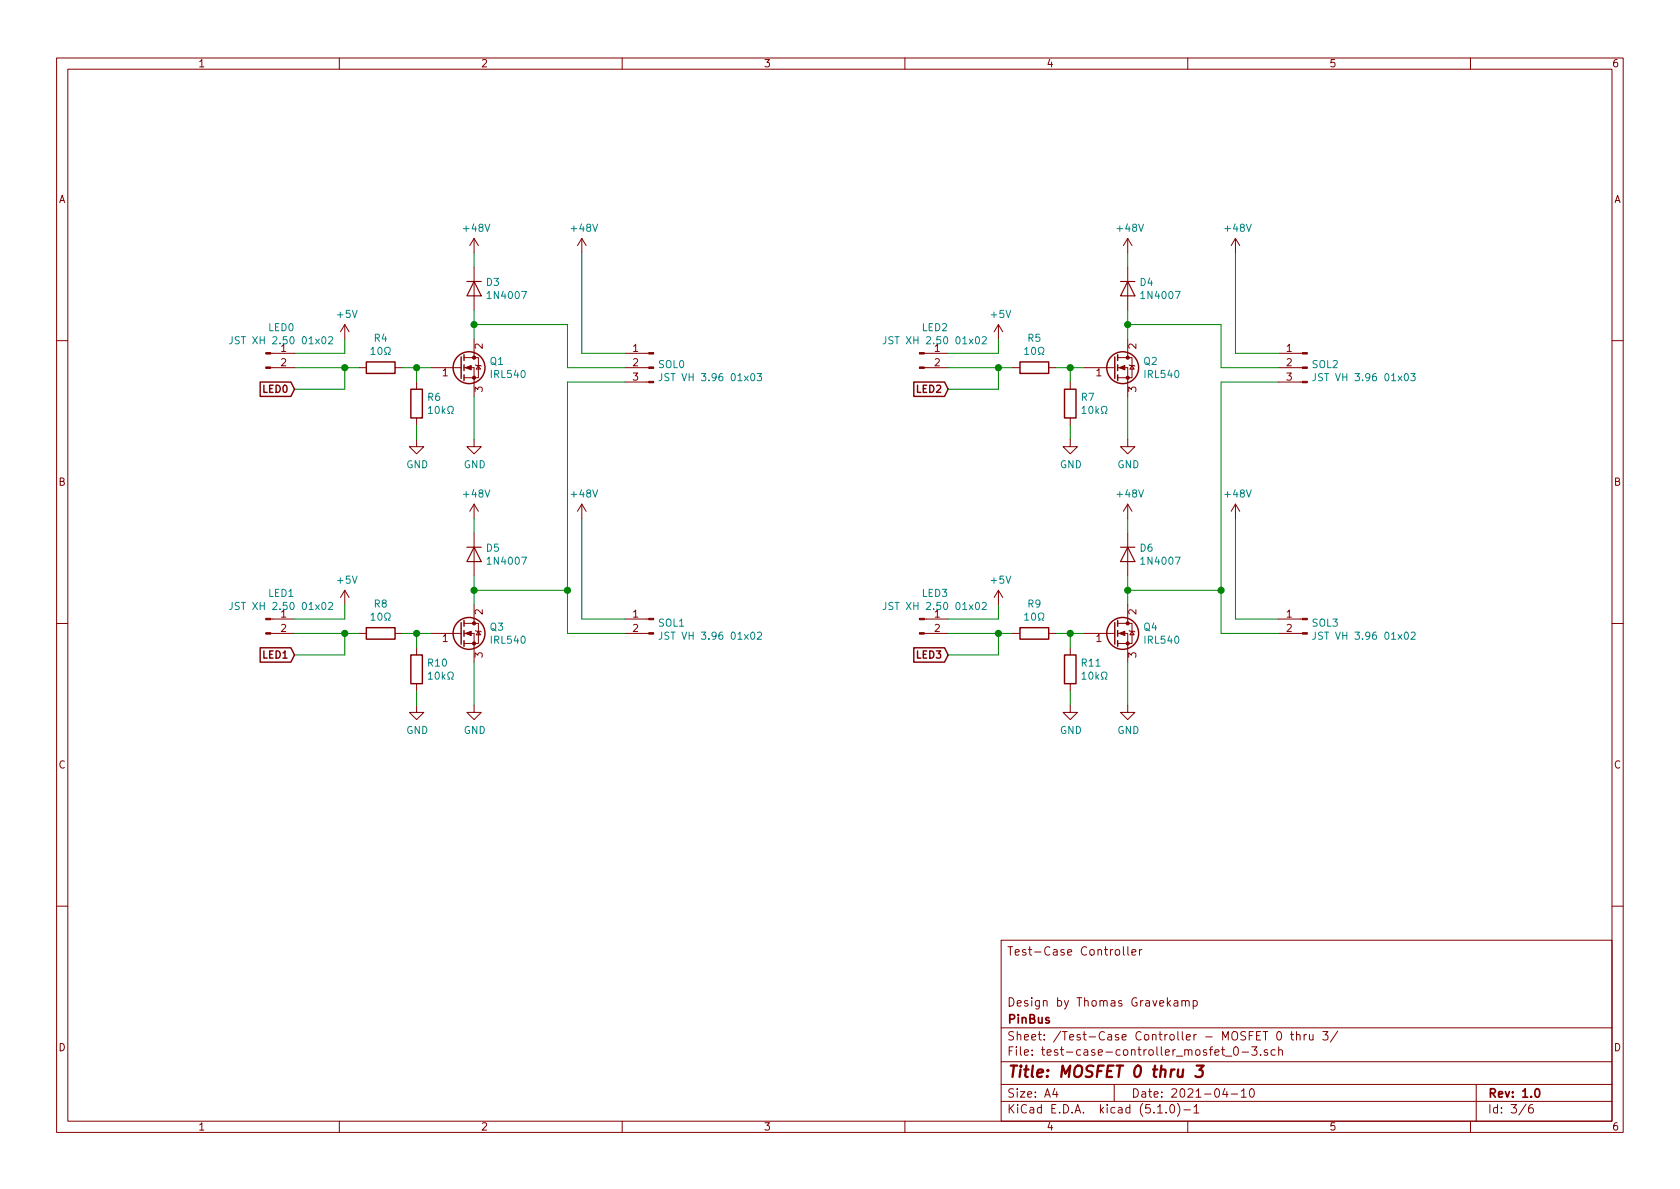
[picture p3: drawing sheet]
EESchema Schematic File Version 4
LIBS:test-case-controller-cache
EELAYER 29 0
EELAYER END
$Descr A4 11693 8268
encoding utf-8
Sheet 3 6
Title "MOSFET 0 thru 3"
Date "2021-04-10"
Rev "1.0"
Comp "PinBus"
Comment1 "Design by Thomas Gravekamp"
Comment2 ""
Comment3 ""
Comment4 "Test-Case Controller"
$EndDescr
$Comp
L Device:Q_NMOS_GDS Q?
U 1 1
P 3200 2550
AR Path="/605AEFDD/6078393D" Ref="Q?"  Part="1" 
AR Path="/6076D1AF/6078393D" Ref="Q1"  Part="1" 
F 0 "Q1" H 3406 2596 50  0000 L CNN
F 1 "IRL540" H 3406 2505 50  0000 L CNN
F 2 "Package_TO_SOT_THT:TO-220-3_Horizontal_TabDown" H 3400 2650 50  0001 C CNN
F 3 "~" H 3200 2550 50  0001 C CNN
	1    3200 2550
	1    0    0    -1  
$EndComp
$Comp
L Device:D D?
U 1 1
P 3300 2000
AR Path="/605AEFDD/60783943" Ref="D?"  Part="1" 
AR Path="/6076D1AF/60783943" Ref="D3"  Part="1" 
F 0 "D3" V 3254 2079 50  0000 L CNN
F 1 "1N4007" V 3345 2079 50  0000 L CNN
F 2 "Diode_SMD:D_SMA" H 3300 2000 50  0001 C CNN
F 3 "~" H 3300 2000 50  0001 C CNN
	1    3300 2000
	0    1    1    0   
$EndComp
$Comp
L Device:R R?
U 1 1
P 2650 2550
AR Path="/605AEFDD/60783949" Ref="R?"  Part="1" 
AR Path="/6076D1AF/60783949" Ref="R4"  Part="1" 
F 0 "R4" V 2443 2550 50  0000 C CNN
F 1 "10Ω" V 2534 2550 50  0000 C CNN
F 2 "Resistor_SMD:R_0603_1608Metric" V 2580 2550 50  0001 C CNN
F 3 "~" H 2650 2550 50  0001 C CNN
	1    2650 2550
	0    1    1    0   
$EndComp
$Comp
L Device:R R?
U 1 1
P 2900 2800
AR Path="/605AEFDD/6078394F" Ref="R?"  Part="1" 
AR Path="/6076D1AF/6078394F" Ref="R6"  Part="1" 
F 0 "R6" H 2970 2846 50  0000 L CNN
F 1 "10kΩ" H 2970 2755 50  0000 L CNN
F 2 "Resistor_SMD:R_0603_1608Metric" V 2830 2800 50  0001 C CNN
F 3 "~" H 2900 2800 50  0001 C CNN
	1    2900 2800
	1    0    0    -1  
$EndComp
$Comp
L power:+5V #PWR?
U 1 1
P 2400 2350
AR Path="/605AEFDD/60783955" Ref="#PWR?"  Part="1" 
AR Path="/6076D1AF/60783955" Ref="#PWR025"  Part="1" 
F 0 "#PWR025" H 2400 2200 50  0001 C CNN
F 1 "+5V" H 2415 2523 50  0000 C CNN
F 2 "" H 2400 2350 50  0001 C CNN
F 3 "" H 2400 2350 50  0001 C CNN
	1    2400 2350
	1    0    0    -1  
$EndComp
Wire Wire Line
	2050 2450 2400 2450
Wire Wire Line
	2400 2450 2400 2350
Wire Wire Line
	2500 2550 2400 2550
Wire Wire Line
	2050 2700 2400 2700
Wire Wire Line
	2400 2700 2400 2550
Connection ~ 2400 2550
Wire Wire Line
	2400 2550 2050 2550
Wire Wire Line
	2800 2550 2900 2550
Wire Wire Line
	2900 2650 2900 2550
Connection ~ 2900 2550
Wire Wire Line
	2900 2550 3000 2550
$Comp
L power:GND #PWR?
U 1 1
P 2900 3050
AR Path="/605AEFDD/60783966" Ref="#PWR?"  Part="1" 
AR Path="/6076D1AF/60783966" Ref="#PWR027"  Part="1" 
F 0 "#PWR027" H 2900 2800 50  0001 C CNN
F 1 "GND" H 2905 2877 50  0000 C CNN
F 2 "" H 2900 3050 50  0001 C CNN
F 3 "" H 2900 3050 50  0001 C CNN
	1    2900 3050
	1    0    0    -1  
$EndComp
Wire Wire Line
	2900 3050 2900 2950
$Comp
L power:GND #PWR?
U 1 1
P 3300 3050
AR Path="/605AEFDD/6078396D" Ref="#PWR?"  Part="1" 
AR Path="/6076D1AF/6078396D" Ref="#PWR028"  Part="1" 
F 0 "#PWR028" H 3300 2800 50  0001 C CNN
F 1 "GND" H 3305 2877 50  0000 C CNN
F 2 "" H 3300 3050 50  0001 C CNN
F 3 "" H 3300 3050 50  0001 C CNN
	1    3300 3050
	1    0    0    -1  
$EndComp
Wire Wire Line
	3300 3050 3300 2750
Wire Wire Line
	3300 2150 3300 2250
$Comp
L power:+48V #PWR?
U 1 1
P 3300 1750
AR Path="/605AEFDD/60783975" Ref="#PWR?"  Part="1" 
AR Path="/6076D1AF/60783975" Ref="#PWR021"  Part="1" 
F 0 "#PWR021" H 3300 1600 50  0001 C CNN
F 1 "+48V" H 3315 1923 50  0000 C CNN
F 2 "" H 3300 1750 50  0001 C CNN
F 3 "" H 3300 1750 50  0001 C CNN
	1    3300 1750
	1    0    0    -1  
$EndComp
Wire Wire Line
	3300 1850 3300 1750
Wire Wire Line
	3950 2550 3950 2250
Wire Wire Line
	3950 2250 3300 2250
Connection ~ 3300 2250
Wire Wire Line
	3300 2250 3300 2350
$Comp
L power:+48V #PWR?
U 1 1
P 4050 1750
AR Path="/605AEFDD/60783980" Ref="#PWR?"  Part="1" 
AR Path="/6076D1AF/60783980" Ref="#PWR022"  Part="1" 
F 0 "#PWR022" H 4050 1600 50  0001 C CNN
F 1 "+48V" H 4065 1923 50  0000 C CNN
F 2 "" H 4050 1750 50  0001 C CNN
F 3 "" H 4050 1750 50  0001 C CNN
	1    4050 1750
	1    0    0    -1  
$EndComp
Wire Wire Line
	4050 2450 4050 1750
$Comp
L Connector:Conn_01x02_Male J?
U 1 1
P 1850 4300
AR Path="/605AEFDD/60783987" Ref="J?"  Part="1" 
AR Path="/6076D1AF/60783987" Ref="LED1"  Part="1" 
F 0 "LED1" H 1958 4481 50  0000 C CNN
F 1 "JST XH 2.50 01x02" H 1958 4390 50  0000 C CNN
F 2 "Connector_JST:JST_XH_B2B-XH-A_1x02_P2.50mm_Vertical" H 1850 4300 50  0001 C CNN
F 3 "~" H 1850 4300 50  0001 C CNN
	1    1850 4300
	1    0    0    -1  
$EndComp
$Comp
L Device:Q_NMOS_GDS Q?
U 1 1
P 3200 4400
AR Path="/605AEFDD/6078398D" Ref="Q?"  Part="1" 
AR Path="/6076D1AF/6078398D" Ref="Q3"  Part="1" 
F 0 "Q3" H 3406 4446 50  0000 L CNN
F 1 "IRL540" H 3406 4355 50  0000 L CNN
F 2 "Package_TO_SOT_THT:TO-220-3_Horizontal_TabDown" H 3400 4500 50  0001 C CNN
F 3 "~" H 3200 4400 50  0001 C CNN
	1    3200 4400
	1    0    0    -1  
$EndComp
$Comp
L Device:D D?
U 1 1
P 3300 3850
AR Path="/605AEFDD/60783993" Ref="D?"  Part="1" 
AR Path="/6076D1AF/60783993" Ref="D5"  Part="1" 
F 0 "D5" V 3254 3929 50  0000 L CNN
F 1 "1N4007" V 3345 3929 50  0000 L CNN
F 2 "Diode_SMD:D_SMA" H 3300 3850 50  0001 C CNN
F 3 "~" H 3300 3850 50  0001 C CNN
	1    3300 3850
	0    1    1    0   
$EndComp
$Comp
L Device:R R?
U 1 1
P 2650 4400
AR Path="/605AEFDD/60783999" Ref="R?"  Part="1" 
AR Path="/6076D1AF/60783999" Ref="R8"  Part="1" 
F 0 "R8" V 2443 4400 50  0000 C CNN
F 1 "10Ω" V 2534 4400 50  0000 C CNN
F 2 "Resistor_SMD:R_0603_1608Metric" V 2580 4400 50  0001 C CNN
F 3 "~" H 2650 4400 50  0001 C CNN
	1    2650 4400
	0    1    1    0   
$EndComp
$Comp
L Device:R R?
U 1 1
P 2900 4650
AR Path="/605AEFDD/6078399F" Ref="R?"  Part="1" 
AR Path="/6076D1AF/6078399F" Ref="R10"  Part="1" 
F 0 "R10" H 2970 4696 50  0000 L CNN
F 1 "10kΩ" H 2970 4605 50  0000 L CNN
F 2 "Resistor_SMD:R_0603_1608Metric" V 2830 4650 50  0001 C CNN
F 3 "~" H 2900 4650 50  0001 C CNN
	1    2900 4650
	1    0    0    -1  
$EndComp
$Comp
L power:+5V #PWR?
U 1 1
P 2400 4200
AR Path="/605AEFDD/607839A5" Ref="#PWR?"  Part="1" 
AR Path="/6076D1AF/607839A5" Ref="#PWR035"  Part="1" 
F 0 "#PWR035" H 2400 4050 50  0001 C CNN
F 1 "+5V" H 2415 4373 50  0000 C CNN
F 2 "" H 2400 4200 50  0001 C CNN
F 3 "" H 2400 4200 50  0001 C CNN
	1    2400 4200
	1    0    0    -1  
$EndComp
Wire Wire Line
	2050 4300 2400 4300
Wire Wire Line
	2400 4300 2400 4200
Wire Wire Line
	2500 4400 2400 4400
Wire Wire Line
	2050 4550 2400 4550
Wire Wire Line
	2400 4550 2400 4400
Connection ~ 2400 4400
Wire Wire Line
	2400 4400 2050 4400
Wire Wire Line
	2800 4400 2900 4400
Wire Wire Line
	2900 4500 2900 4400
Connection ~ 2900 4400
Wire Wire Line
	2900 4400 3000 4400
$Comp
L power:GND #PWR?
U 1 1
P 2900 4900
AR Path="/605AEFDD/607839B6" Ref="#PWR?"  Part="1" 
AR Path="/6076D1AF/607839B6" Ref="#PWR037"  Part="1" 
F 0 "#PWR037" H 2900 4650 50  0001 C CNN
F 1 "GND" H 2905 4727 50  0000 C CNN
F 2 "" H 2900 4900 50  0001 C CNN
F 3 "" H 2900 4900 50  0001 C CNN
	1    2900 4900
	1    0    0    -1  
$EndComp
Wire Wire Line
	2900 4900 2900 4800
$Comp
L power:GND #PWR?
U 1 1
P 3300 4900
AR Path="/605AEFDD/607839BD" Ref="#PWR?"  Part="1" 
AR Path="/6076D1AF/607839BD" Ref="#PWR038"  Part="1" 
F 0 "#PWR038" H 3300 4650 50  0001 C CNN
F 1 "GND" H 3305 4727 50  0000 C CNN
F 2 "" H 3300 4900 50  0001 C CNN
F 3 "" H 3300 4900 50  0001 C CNN
	1    3300 4900
	1    0    0    -1  
$EndComp
Wire Wire Line
	3300 4900 3300 4600
Wire Wire Line
	3300 4000 3300 4100
$Comp
L power:+48V #PWR?
U 1 1
P 3300 3600
AR Path="/605AEFDD/607839C5" Ref="#PWR?"  Part="1" 
AR Path="/6076D1AF/607839C5" Ref="#PWR031"  Part="1" 
F 0 "#PWR031" H 3300 3450 50  0001 C CNN
F 1 "+48V" H 3315 3773 50  0000 C CNN
F 2 "" H 3300 3600 50  0001 C CNN
F 3 "" H 3300 3600 50  0001 C CNN
	1    3300 3600
	1    0    0    -1  
$EndComp
Wire Wire Line
	3300 3700 3300 3600
Wire Wire Line
	4350 4400 3950 4400
Wire Wire Line
	3950 4400 3950 4100
Wire Wire Line
	3950 4100 3300 4100
Connection ~ 3300 4100
Wire Wire Line
	3300 4100 3300 4200
$Comp
L Connector:Conn_01x02_Male J?
U 1 1
P 6400 2450
AR Path="/605AEFDD/607839DF" Ref="J?"  Part="1" 
AR Path="/6076D1AF/607839DF" Ref="LED2"  Part="1" 
F 0 "LED2" H 6508 2631 50  0000 C CNN
F 1 "JST XH 2.50 01x02" H 6508 2540 50  0000 C CNN
F 2 "Connector_JST:JST_XH_B2B-XH-A_1x02_P2.50mm_Vertical" H 6400 2450 50  0001 C CNN
F 3 "~" H 6400 2450 50  0001 C CNN
	1    6400 2450
	1    0    0    -1  
$EndComp
$Comp
L Connector:Conn_01x02_Male J?
U 1 1
P 6400 4300
AR Path="/605AEFDD/60783A31" Ref="J?"  Part="1" 
AR Path="/6076D1AF/60783A31" Ref="LED3"  Part="1" 
F 0 "LED3" H 6508 4481 50  0000 C CNN
F 1 "JST XH 2.50 01x02" H 6508 4390 50  0000 C CNN
F 2 "Connector_JST:JST_XH_B2B-XH-A_1x02_P2.50mm_Vertical" H 6400 4300 50  0001 C CNN
F 3 "~" H 6400 4300 50  0001 C CNN
	1    6400 4300
	1    0    0    -1  
$EndComp
$Comp
L Connector:Conn_01x03_Male J?
U 1 1
P 4550 2550
AR Path="/605AEFDD/60783A89" Ref="J?"  Part="1" 
AR Path="/6076D1AF/60783A89" Ref="SOL0"  Part="1" 
F 0 "SOL0" H 4522 2574 50  0000 R CNN
F 1 "JST VH 3.96 01x03" H 4522 2483 50  0000 R CNN
F 2 "Connector_JST:JST_VH_B3P-VH_1x03_P3.96mm_Vertical" H 4550 2550 50  0001 C CNN
F 3 "~" H 4550 2550 50  0001 C CNN
	1    4550 2550
	-1   0    0    -1  
$EndComp
Wire Wire Line
	4050 2450 4350 2450
Wire Wire Line
	3950 2550 4350 2550
$Comp
L Connector:Conn_01x02_Male J?
U 1 1
P 1850 2450
AR Path="/605AEFDD/60783A91" Ref="J?"  Part="1" 
AR Path="/6076D1AF/60783A91" Ref="LED0"  Part="1" 
F 0 "LED0" H 1958 2631 50  0000 C CNN
F 1 "JST XH 2.50 01x02" H 1958 2540 50  0000 C CNN
F 2 "Connector_JST:JST_XH_B2B-XH-A_1x02_P2.50mm_Vertical" H 1850 2450 50  0001 C CNN
F 3 "~" H 1850 2450 50  0001 C CNN
	1    1850 2450
	1    0    0    -1  
$EndComp
Wire Wire Line
	4350 4300 4050 4300
Wire Wire Line
	4050 4300 4050 3600
$Comp
L power:+48V #PWR?
U 1 1
P 4050 3600
AR Path="/605AEFDD/607839D7" Ref="#PWR?"  Part="1" 
AR Path="/6076D1AF/607839D7" Ref="#PWR032"  Part="1" 
F 0 "#PWR032" H 4050 3450 50  0001 C CNN
F 1 "+48V" H 4065 3773 50  0000 C CNN
F 2 "" H 4050 3600 50  0001 C CNN
F 3 "" H 4050 3600 50  0001 C CNN
	1    4050 3600
	1    0    0    -1  
$EndComp
$Comp
L Connector:Conn_01x02_Male J?
U 1 1
P 4550 4300
AR Path="/605AEFDD/607839CC" Ref="J?"  Part="1" 
AR Path="/6076D1AF/607839CC" Ref="SOL1"  Part="1" 
F 0 "SOL1" H 4522 4274 50  0000 R CNN
F 1 "JST VH 3.96 01x02" H 4522 4183 50  0000 R CNN
F 2 "Connector_JST:JST_VH_B2P-VH_1x02_P3.96mm_Vertical" H 4550 4300 50  0001 C CNN
F 3 "~" H 4550 4300 50  0001 C CNN
	1    4550 4300
	-1   0    0    -1  
$EndComp
Wire Wire Line
	3950 4100 3950 2650
Wire Wire Line
	3950 2650 4350 2650
Connection ~ 3950 4100
Text GLabel 2050 2700 0    50   Input ~ 10
LED0
Text GLabel 2050 4550 0    50   Input ~ 10
LED1
Text GLabel 6600 2700 0    50   Input ~ 10
LED2
Text GLabel 6600 4550 0    50   Input ~ 10
LED3
Connection ~ 8500 4100
Wire Wire Line
	8500 2650 8900 2650
Wire Wire Line
	8500 4100 8500 2650
Wire Wire Line
	8900 4300 8600 4300
Wire Wire Line
	8600 4300 8600 3600
$Comp
L power:+48V #PWR?
U 1 1
P 8600 3600
AR Path="/605AEFDD/60783A81" Ref="#PWR?"  Part="1" 
AR Path="/6076D1AF/60783A81" Ref="#PWR034"  Part="1" 
F 0 "#PWR034" H 8600 3450 50  0001 C CNN
F 1 "+48V" H 8615 3773 50  0000 C CNN
F 2 "" H 8600 3600 50  0001 C CNN
F 3 "" H 8600 3600 50  0001 C CNN
	1    8600 3600
	1    0    0    -1  
$EndComp
$Comp
L Connector:Conn_01x02_Male J?
U 1 1
P 9100 4300
AR Path="/605AEFDD/60783A76" Ref="J?"  Part="1" 
AR Path="/6076D1AF/60783A76" Ref="SOL3"  Part="1" 
F 0 "SOL3" H 9072 4274 50  0000 R CNN
F 1 "JST VH 3.96 01x02" H 9072 4183 50  0000 R CNN
F 2 "Connector_JST:JST_VH_B2P-VH_1x02_P3.96mm_Vertical" H 9100 4300 50  0001 C CNN
F 3 "~" H 9100 4300 50  0001 C CNN
	1    9100 4300
	-1   0    0    -1  
$EndComp
$Comp
L Connector:Conn_01x03_Male J?
U 1 1
P 9100 2550
AR Path="/605AEFDD/607850CD" Ref="J?"  Part="1" 
AR Path="/6076D1AF/607850CD" Ref="SOL2"  Part="1" 
F 0 "SOL2" H 9072 2574 50  0000 R CNN
F 1 "JST VH 3.96 01x03" H 9072 2483 50  0000 R CNN
F 2 "Connector_JST:JST_VH_B3P-VH_1x03_P3.96mm_Vertical" H 9100 2550 50  0001 C CNN
F 3 "~" H 9100 2550 50  0001 C CNN
	1    9100 2550
	-1   0    0    -1  
$EndComp
Wire Wire Line
	7850 4100 7850 4200
Connection ~ 7850 4100
Wire Wire Line
	8500 4100 7850 4100
Wire Wire Line
	8500 4400 8500 4100
Wire Wire Line
	8900 4400 8500 4400
Wire Wire Line
	7850 3700 7850 3600
$Comp
L power:+48V #PWR?
U 1 1
P 7850 3600
AR Path="/605AEFDD/60783A6F" Ref="#PWR?"  Part="1" 
AR Path="/6076D1AF/60783A6F" Ref="#PWR033"  Part="1" 
F 0 "#PWR033" H 7850 3450 50  0001 C CNN
F 1 "+48V" H 7865 3773 50  0000 C CNN
F 2 "" H 7850 3600 50  0001 C CNN
F 3 "" H 7850 3600 50  0001 C CNN
	1    7850 3600
	1    0    0    -1  
$EndComp
Wire Wire Line
	7850 4000 7850 4100
Wire Wire Line
	7850 4900 7850 4600
$Comp
L power:GND #PWR?
U 1 1
P 7850 4900
AR Path="/605AEFDD/60783A67" Ref="#PWR?"  Part="1" 
AR Path="/6076D1AF/60783A67" Ref="#PWR040"  Part="1" 
F 0 "#PWR040" H 7850 4650 50  0001 C CNN
F 1 "GND" H 7855 4727 50  0000 C CNN
F 2 "" H 7850 4900 50  0001 C CNN
F 3 "" H 7850 4900 50  0001 C CNN
	1    7850 4900
	1    0    0    -1  
$EndComp
Wire Wire Line
	7450 4900 7450 4800
$Comp
L power:GND #PWR?
U 1 1
P 7450 4900
AR Path="/605AEFDD/60783A60" Ref="#PWR?"  Part="1" 
AR Path="/6076D1AF/60783A60" Ref="#PWR039"  Part="1" 
F 0 "#PWR039" H 7450 4650 50  0001 C CNN
F 1 "GND" H 7455 4727 50  0000 C CNN
F 2 "" H 7450 4900 50  0001 C CNN
F 3 "" H 7450 4900 50  0001 C CNN
	1    7450 4900
	1    0    0    -1  
$EndComp
Wire Wire Line
	7450 4400 7550 4400
Connection ~ 7450 4400
Wire Wire Line
	7450 4500 7450 4400
Wire Wire Line
	7350 4400 7450 4400
Wire Wire Line
	6950 4400 6600 4400
Connection ~ 6950 4400
Wire Wire Line
	6950 4550 6950 4400
Wire Wire Line
	6600 4550 6950 4550
Wire Wire Line
	7050 4400 6950 4400
Wire Wire Line
	6950 4300 6950 4200
Wire Wire Line
	6600 4300 6950 4300
$Comp
L power:+5V #PWR?
U 1 1
P 6950 4200
AR Path="/605AEFDD/60783A4F" Ref="#PWR?"  Part="1" 
AR Path="/6076D1AF/60783A4F" Ref="#PWR036"  Part="1" 
F 0 "#PWR036" H 6950 4050 50  0001 C CNN
F 1 "+5V" H 6965 4373 50  0000 C CNN
F 2 "" H 6950 4200 50  0001 C CNN
F 3 "" H 6950 4200 50  0001 C CNN
	1    6950 4200
	1    0    0    -1  
$EndComp
$Comp
L Device:R R?
U 1 1
P 7450 4650
AR Path="/605AEFDD/60783A49" Ref="R?"  Part="1" 
AR Path="/6076D1AF/60783A49" Ref="R11"  Part="1" 
F 0 "R11" H 7520 4696 50  0000 L CNN
F 1 "10kΩ" H 7520 4605 50  0000 L CNN
F 2 "Resistor_SMD:R_0603_1608Metric" V 7380 4650 50  0001 C CNN
F 3 "~" H 7450 4650 50  0001 C CNN
	1    7450 4650
	1    0    0    -1  
$EndComp
$Comp
L Device:R R?
U 1 1
P 7200 4400
AR Path="/605AEFDD/60783A43" Ref="R?"  Part="1" 
AR Path="/6076D1AF/60783A43" Ref="R9"  Part="1" 
F 0 "R9" V 6993 4400 50  0000 C CNN
F 1 "10Ω" V 7084 4400 50  0000 C CNN
F 2 "Resistor_SMD:R_0603_1608Metric" V 7130 4400 50  0001 C CNN
F 3 "~" H 7200 4400 50  0001 C CNN
	1    7200 4400
	0    1    1    0   
$EndComp
$Comp
L Device:D D?
U 1 1
P 7850 3850
AR Path="/605AEFDD/60783A3D" Ref="D?"  Part="1" 
AR Path="/6076D1AF/60783A3D" Ref="D6"  Part="1" 
F 0 "D6" V 7804 3929 50  0000 L CNN
F 1 "1N4007" V 7895 3929 50  0000 L CNN
F 2 "Diode_SMD:D_SMA" H 7850 3850 50  0001 C CNN
F 3 "~" H 7850 3850 50  0001 C CNN
	1    7850 3850
	0    1    1    0   
$EndComp
$Comp
L Device:Q_NMOS_GDS Q?
U 1 1
P 7750 4400
AR Path="/605AEFDD/60783A37" Ref="Q?"  Part="1" 
AR Path="/6076D1AF/60783A37" Ref="Q4"  Part="1" 
F 0 "Q4" H 7956 4446 50  0000 L CNN
F 1 "IRL540" H 7956 4355 50  0000 L CNN
F 2 "Package_TO_SOT_THT:TO-220-3_Horizontal_TabDown" H 7950 4500 50  0001 C CNN
F 3 "~" H 7750 4400 50  0001 C CNN
	1    7750 4400
	1    0    0    -1  
$EndComp
Wire Wire Line
	8600 2450 8600 1750
Wire Wire Line
	8900 2450 8600 2450
$Comp
L power:+48V #PWR?
U 1 1
P 8600 1750
AR Path="/605AEFDD/60783A29" Ref="#PWR?"  Part="1" 
AR Path="/6076D1AF/60783A29" Ref="#PWR024"  Part="1" 
F 0 "#PWR024" H 8600 1600 50  0001 C CNN
F 1 "+48V" H 8615 1923 50  0000 C CNN
F 2 "" H 8600 1750 50  0001 C CNN
F 3 "" H 8600 1750 50  0001 C CNN
	1    8600 1750
	1    0    0    -1  
$EndComp
Wire Wire Line
	7850 2250 7850 2350
Connection ~ 7850 2250
Wire Wire Line
	8500 2250 7850 2250
Wire Wire Line
	8500 2550 8500 2250
Wire Wire Line
	8900 2550 8500 2550
Wire Wire Line
	7850 1850 7850 1750
$Comp
L power:+48V #PWR?
U 1 1
P 7850 1750
AR Path="/605AEFDD/60783A1D" Ref="#PWR?"  Part="1" 
AR Path="/6076D1AF/60783A1D" Ref="#PWR023"  Part="1" 
F 0 "#PWR023" H 7850 1600 50  0001 C CNN
F 1 "+48V" H 7865 1923 50  0000 C CNN
F 2 "" H 7850 1750 50  0001 C CNN
F 3 "" H 7850 1750 50  0001 C CNN
	1    7850 1750
	1    0    0    -1  
$EndComp
Wire Wire Line
	7850 2150 7850 2250
Wire Wire Line
	7850 3050 7850 2750
$Comp
L power:GND #PWR?
U 1 1
P 7850 3050
AR Path="/605AEFDD/60783A15" Ref="#PWR?"  Part="1" 
AR Path="/6076D1AF/60783A15" Ref="#PWR030"  Part="1" 
F 0 "#PWR030" H 7850 2800 50  0001 C CNN
F 1 "GND" H 7855 2877 50  0000 C CNN
F 2 "" H 7850 3050 50  0001 C CNN
F 3 "" H 7850 3050 50  0001 C CNN
	1    7850 3050
	1    0    0    -1  
$EndComp
Wire Wire Line
	7450 3050 7450 2950
$Comp
L power:GND #PWR?
U 1 1
P 7450 3050
AR Path="/605AEFDD/60783A0E" Ref="#PWR?"  Part="1" 
AR Path="/6076D1AF/60783A0E" Ref="#PWR029"  Part="1" 
F 0 "#PWR029" H 7450 2800 50  0001 C CNN
F 1 "GND" H 7455 2877 50  0000 C CNN
F 2 "" H 7450 3050 50  0001 C CNN
F 3 "" H 7450 3050 50  0001 C CNN
	1    7450 3050
	1    0    0    -1  
$EndComp
Wire Wire Line
	7450 2550 7550 2550
Connection ~ 7450 2550
Wire Wire Line
	7450 2650 7450 2550
Wire Wire Line
	7350 2550 7450 2550
Wire Wire Line
	6950 2550 6600 2550
Connection ~ 6950 2550
Wire Wire Line
	6950 2700 6950 2550
Wire Wire Line
	6600 2700 6950 2700
Wire Wire Line
	7050 2550 6950 2550
Wire Wire Line
	6950 2450 6950 2350
Wire Wire Line
	6600 2450 6950 2450
$Comp
L power:+5V #PWR?
U 1 1
P 6950 2350
AR Path="/605AEFDD/607839FD" Ref="#PWR?"  Part="1" 
AR Path="/6076D1AF/607839FD" Ref="#PWR026"  Part="1" 
F 0 "#PWR026" H 6950 2200 50  0001 C CNN
F 1 "+5V" H 6965 2523 50  0000 C CNN
F 2 "" H 6950 2350 50  0001 C CNN
F 3 "" H 6950 2350 50  0001 C CNN
	1    6950 2350
	1    0    0    -1  
$EndComp
$Comp
L Device:R R?
U 1 1
P 7450 2800
AR Path="/605AEFDD/607839F7" Ref="R?"  Part="1" 
AR Path="/6076D1AF/607839F7" Ref="R7"  Part="1" 
F 0 "R7" H 7520 2846 50  0000 L CNN
F 1 "10kΩ" H 7520 2755 50  0000 L CNN
F 2 "Resistor_SMD:R_0603_1608Metric" V 7380 2800 50  0001 C CNN
F 3 "~" H 7450 2800 50  0001 C CNN
	1    7450 2800
	1    0    0    -1  
$EndComp
$Comp
L Device:R R?
U 1 1
P 7200 2550
AR Path="/605AEFDD/607839F1" Ref="R?"  Part="1" 
AR Path="/6076D1AF/607839F1" Ref="R5"  Part="1" 
F 0 "R5" V 6993 2550 50  0000 C CNN
F 1 "10Ω" V 7084 2550 50  0000 C CNN
F 2 "Resistor_SMD:R_0603_1608Metric" V 7130 2550 50  0001 C CNN
F 3 "~" H 7200 2550 50  0001 C CNN
	1    7200 2550
	0    1    1    0   
$EndComp
$Comp
L Device:D D?
U 1 1
P 7850 2000
AR Path="/605AEFDD/607839EB" Ref="D?"  Part="1" 
AR Path="/6076D1AF/607839EB" Ref="D4"  Part="1" 
F 0 "D4" V 7804 2079 50  0000 L CNN
F 1 "1N4007" V 7895 2079 50  0000 L CNN
F 2 "Diode_SMD:D_SMA" H 7850 2000 50  0001 C CNN
F 3 "~" H 7850 2000 50  0001 C CNN
	1    7850 2000
	0    1    1    0   
$EndComp
$Comp
L Device:Q_NMOS_GDS Q?
U 1 1
P 7750 2550
AR Path="/605AEFDD/607839E5" Ref="Q?"  Part="1" 
AR Path="/6076D1AF/607839E5" Ref="Q2"  Part="1" 
F 0 "Q2" H 7956 2596 50  0000 L CNN
F 1 "IRL540" H 7956 2505 50  0000 L CNN
F 2 "Package_TO_SOT_THT:TO-220-3_Horizontal_TabDown" H 7950 2650 50  0001 C CNN
F 3 "~" H 7750 2550 50  0001 C CNN
	1    7750 2550
	1    0    0    -1  
$EndComp
$EndSCHEMATC
